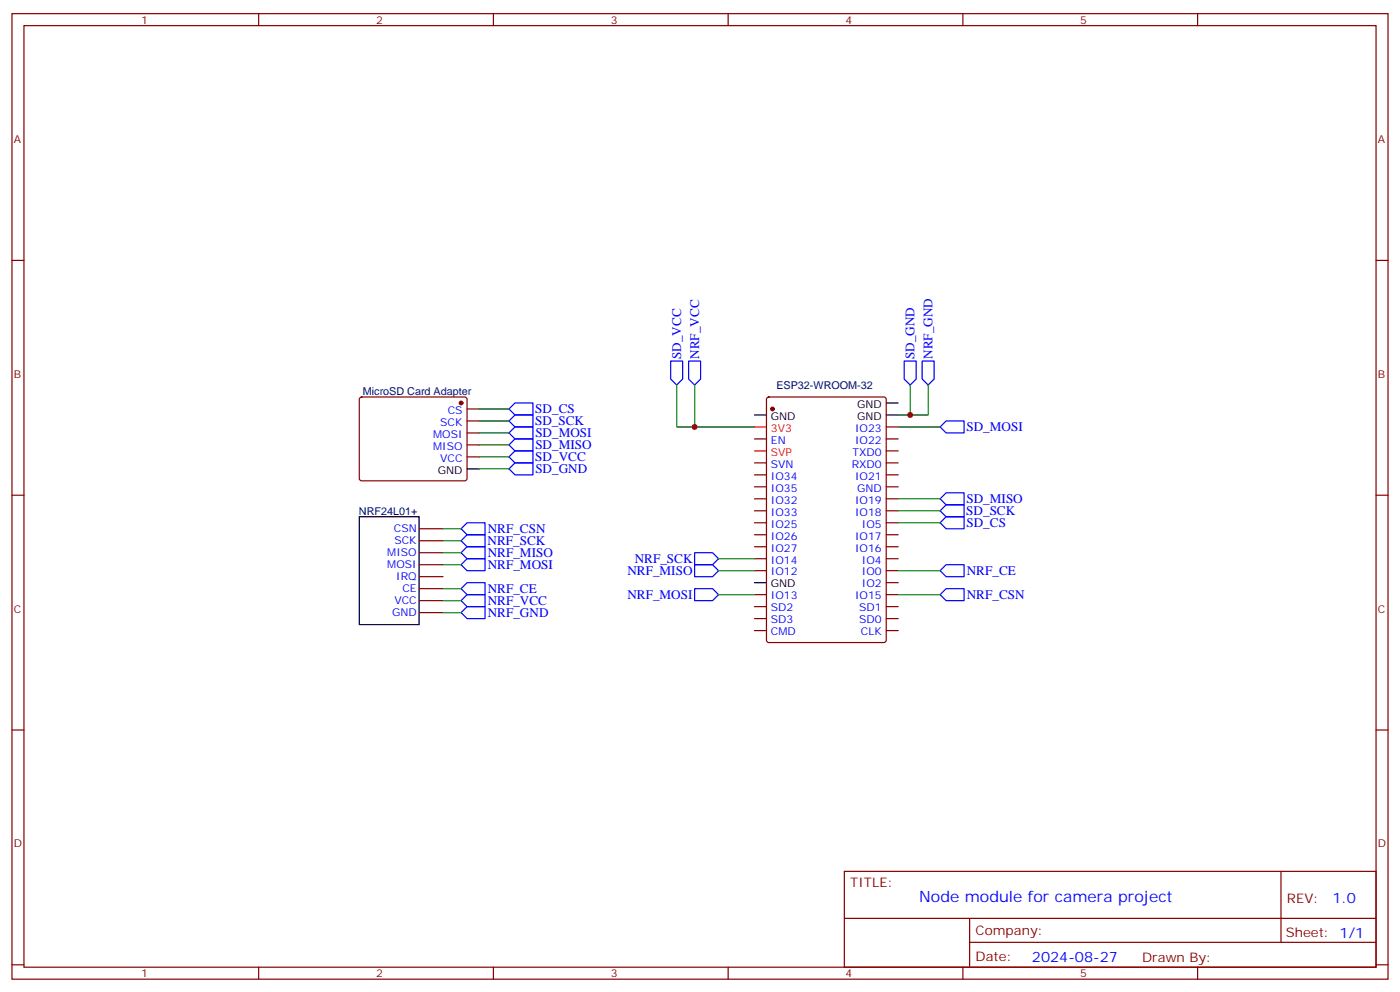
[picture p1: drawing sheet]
<svg xmlns="http://www.w3.org/2000/svg" width="412mm" height="292mm" viewBox="0 0 412 292" stroke-linecap="round" stroke-linejoin="round" font-family="sans-serif">
<path d="M261.1 118.7h3.5M137.6 138.1h3.5M222.2 122.2h3.6M261.1 122.2h3.5M105.8 152.2h17.7v31.7h-17.7zM222.2 171.6h3.6" fill="none" stroke="#000" stroke-width=".35"/>
<g fill="none" stroke="#870000" stroke-width=".35">
<path d="M3.5 4h405.4v284.4h-405.4zM7.1 7.5h398.2v277.3h-398.2zM76.2 4v3.5M145.3 4v3.5M214.5 4v3.5M283.6 4v3.5M352.8 4v3.5M3.5 76.7h3.6M405.3 76.7h3.6M106.1 117.1l.4-.2h30.4l.5 .2 .2 .5v23.3l-.3 .5-.4 .2h-30.4l-.5-.2-.2-.5v-23.3zM226 117.1l.5-.2h33.8l.7 .4 .1 71.2-.5 .7h-34.1l-.7-.4v-71.2zM137.6 120.4h3.5"/>
<path d="M137.6 124h3.5M137.6 127.5h3.5M137.6 131h3.5M137.6 134.5h3.5M222.2 129.3h3.6M222.2 136.3h3.6M222.2 139.8h3.6M261.1 125.7h3.5M261.1 129.3h3.5M261.1 132.8h3.5M261.1 136.3h3.5M261.1 139.8h3.5"/>
<path d="M3.5 145.8h3.6M123.5 155.7h7M123.5 159.2h7M222.2 143.4h3.6M222.2 146.9h3.6M222.2 150.4h3.6M222.2 154h3.6M222.2 157.5h3.6M261.1 143.4h3.5M261.1 146.9h3.5M261.1 150.4h3.5M261.1 154h3.5"/>
<path d="M261.1 157.5h3.5M405.3 145.8h3.6M123.5 176.9h7M123.5 173.4h7M123.5 166.3h7M123.5 162.8h7M123.5 169.8h7M222.2 161h3.6M222.2 164.5h3.6M222.2 168.1h3.6M222.2 175.1h3.6M222.2 178.6h3.6"/>
<path d="M261.1 161h3.5M261.1 164.5h3.5M261.1 168.1h3.5M261.1 171.6h3.5M261.1 175.1h3.5M261.1 178.6h3.5M123.5 180.4h7M222.2 182.2h3.6M222.2 185.7h3.6M261.1 182.2h3.5M261.1 185.7h3.5M3.5 215h3.6"/>
<path d="M405.3 215h3.6M248.7 256.6h156.6v28.2h-156.6zM377.3 256.6v20.9M248.7 270.5h156.5M285.6 277.5h119.6M285.6 270.5v14.1M3.5 284.1h3.6M76.2 284.8v3.6M145.3 284.8v3.6M214.5 284.8v3.6M283.6 284.8v3.6M352.8 284.8v3.6"/>
<path d="M405.3 284.1h3.6"/>
</g>
<g fill="#870000" stroke="#870000" stroke-width=".35">
<circle cx="135.8" cy="118.7" r=".53"/>
<circle cx="227.5" cy="120.4" r=".53"/>
</g>
<g fill="none" stroke="#00f" stroke-width=".35">
<path d="M197.6 106.3h3.5v5.3l-1.8 1.8-1.7-1.8zM202.8 106.3h3.6v5.3l-1.8 1.8-1.8-1.8zM266.3 106.3h3.6v5.3l-1.8 1.8-1.8-1.8zM271.6 106.3h3.6v5.3l-1.8 1.8-1.8-1.8zM149.9 120.4l1.8-1.7h5.3v3.5h-5.3zM149.9 124l1.8-1.8h5.3v3.5h-5.3zM149.9 131l1.8-1.7h5.3v3.5h-5.3zM149.9 134.5l1.8-1.7h5.3v3.5h-5.3zM149.9 138.1l1.8-1.8h5.3v3.5h-5.3zM151.7 125.7h5.3v3.6h-5.3l-1.8-1.8zM278.7 124h5.3v3.5h-5.3l-1.8-1.8zM135.8 159.2l1.8-1.7h5.3v3.5h-5.3z"/>
<path d="M135.8 155.7l1.8-1.7h5.3v3.5h-5.3zM276.9 146.9l1.8-1.8h5.3v3.6h-5.3zM276.9 154l1.8-1.8h5.3v3.5h-5.3zM278.7 148.7h5.3v3.5h-5.3l-1.8-1.8zM135.8 176.9l1.8-1.8h5.3v3.5h-5.3zM135.8 173.4l1.8-1.8h5.3v3.5h-5.3zM135.8 166.3l1.8-1.8h5.3v3.6h-5.3zM135.8 162.8l1.8-1.8h5.3v3.5h-5.3zM204.6 162.8h5.3l1.8 1.7-1.8 1.8h-5.3zM204.6 166.3h5.3l1.8 1.8-1.8 1.7h-5.3zM204.6 173.4h5.3l1.8 1.7-1.8 1.8h-5.3zM276.9 168.1l1.8-1.8h5.3v3.5h-5.3z"/>
<path d="M278.7 173.4h5.3v3.5h-5.3l-1.8-1.8zM135.8 180.4l1.8-1.8h5.3v3.6h-5.3z"/>
</g>
<g fill="none" stroke="#008700" stroke-width=".35">
<path d="M199.3 113.4v12.3h5.3M204.6 113.4v12.3h17.6M268.1 113.4v8.8M273.4 113.4v8.8h-8.8M141.1 120.4h8.8M141.1 124h8.8M141.1 127.5h8.8M141.1 131h8.8M141.1 134.5h8.8M141.1 138.1h8.8M264.6 125.7h12.3M130.5 159.2h5.3"/>
<path d="M130.5 155.7h5.3M264.6 146.9h12.3M264.6 150.4h12.3M264.6 154h12.3M130.5 176.9h5.3M130.5 173.4h5.3M130.5 166.3h5.3M130.5 162.8h5.3M211.7 164.5h10.5M211.7 168.1h10.5M211.7 175.1h10.5M264.6 168.1h12.3"/>
<path d="M264.6 175.1h12.3M130.5 180.4h5.3"/>
</g>
<path d="M222.2 132.8h3.6M222.2 125.7h3.6" fill="none" stroke="#f00" stroke-width=".35"/>
<g fill="#c00">
<circle cx="204.6" cy="125.7" r=".88"/>
<circle cx="268.1" cy="122.2" r=".88"/>
</g>
<text font-size="4.6" fill="#00f" x="270.8" y="265.6">Node module for camera project</text>
<g font-size="4.2" fill="#00f">
<text x="392.5" y="265.9">1.0</text>
<text x="304" y="283.2">2024-08-27</text>
</g>
<g font-size="3.9" fill="#00f">
<text x="200.6" y="105.7" transform="rotate(-90 200.6 105.7)">SD_VCC</text>
<text x="205.9" y="105.7" transform="rotate(-90 205.9 105.7)">NRF_VCC</text>
<text x="269.4" y="105.7" transform="rotate(-90 269.4 105.7)">SD_GND</text>
<text x="274.7" y="105.7" transform="rotate(-90 274.7 105.7)">NRF_GND</text>
<text x="157.6" y="125.3">SD_SCK</text>
<text x="157.7" y="121.8">SD_CS</text>
<text x="157.7" y="128.8">SD_MOSI</text>
<text x="284.7" y="127">SD_MOSI</text>
<text x="157.7" y="135.9">SD_VCC</text>
<text x="157.7" y="132.3">SD_MISO</text>
<text x="157.7" y="139.4">SD_GND</text>
<text x="284.7" y="148.2">SD_MISO</text>
<text x="284.6" y="151.7">SD_SCK</text>
<text x="284.7" y="155.3">SD_CS</text>
<text x="143.6" y="160.6">NRF_SCK</text>
<text x="143.7" y="157">NRF_CSN</text>
<text x="143.7" y="167.6">NRF_MOSI</text>
<text x="143.7" y="164.1">NRF_MISO</text>
<text x="187" y="165.8">NRF_SCK</text>
<text x="184.8" y="169.3">NRF_MISO</text>
<text x="284.8" y="169.4">NRF_CE</text>
<text x="143.7" y="178.2">NRF_VCC</text>
<text x="143.7" y="174.7">NRF_CE</text>
<text x="184.8" y="176.4">NRF_MOSI</text>
<text x="284.8" y="176.4">NRF_CSN</text>
<text x="143.7" y="181.7">NRF_GND</text>
</g>
<g font-size="3.9" fill="#800">
<text x="250.5" y="261.2">TITLE:</text>
<text x="379.1" y="265.9">REV:</text>
<text x="287.4" y="275.4">Company:</text>
<text x="378.7" y="276">Sheet: 1/1</text>
<text x="287.4" y="283.1">Date:</text>
<text x="336.4" y="283.2">Drawn By:</text>
</g>
<g font-size="3.2" fill="#800">
<text x="41.6" y="7">1</text>
<text x="110.8" y="7">2</text>
<text x="179.9" y="7">3</text>
<text x="249.1" y="7">4</text>
<text x="318.2" y="7">5</text>
<text x="4.1" y="42.1">A</text>
<text x="405.9" y="42.1">A</text>
<text x="4.1" y="111.3">B</text>
<text x="405.9" y="111.3">B</text>
<text x="4.1" y="180.4">C</text>
<text x="405.9" y="180.4">C</text>
<text x="4.1" y="249.6">D</text>
<text x="405.9" y="249.6">D</text>
<text x="41.6" y="287.8">1</text>
<text x="110.8" y="287.8">2</text>
<text x="179.9" y="287.8">3</text>
<text x="249.1" y="287.8">4</text>
<text x="318.2" y="287.8">5</text>
</g>
<g font-size="3.2" fill="#000080">
<text x="106.9" y="116.3">MicroSD Card Adapter</text>
<text x="228.7" y="114.5">ESP32-WROOM-32</text>
<text x="105.7" y="151.6">NRF24L01+</text>
</g>
<g font-size="3.2" fill="#00f">
<text x="129.7" y="125.4">SCK</text>
<text x="131.9" y="121.8">CS</text>
<text x="127.6" y="128.9">MOSI</text>
<text x="227.1" y="130.7">EN</text>
<text x="251.9" y="127.1">IO23</text>
<text x="251.9" y="130.7">IO22</text>
<text x="127.6" y="132.4">MISO</text>
<text x="129.7" y="136">VCC</text>
<text x="227.1" y="137.7">SVN</text>
<text x="250.9" y="137.7">RXD0</text>
<text x="251.2" y="134.2">TXD0</text>
<text x="227.1" y="141.3">IO34</text>
<text x="251.9" y="141.3">IO21</text>
<text x="227.1" y="148.3">IO32</text>
<text x="227.1" y="144.8">IO35</text>
<text x="251.9" y="148.3">IO19</text>
<text x="252.5" y="144.8">GND</text>
<text x="227.1" y="155.4">IO25</text>
<text x="227.1" y="151.8">IO33</text>
<text x="251.9" y="151.8">IO18</text>
<text x="253.9" y="155.4">IO5</text>
<text x="116" y="156.8">CSN</text>
<text x="116.2" y="160.3">SCK</text>
<text x="227.1" y="158.9">IO26</text>
<text x="251.9" y="158.9">IO17</text>
<text x="114.1" y="167.4">MOSI</text>
<text x="114.1" y="163.8">MISO</text>
<text x="227.1" y="165.9">IO14</text>
<text x="227.1" y="162.4">IO27</text>
<text x="251.9" y="162.4">IO16</text>
<text x="253.9" y="165.9">IO4</text>
<text x="116.7" y="170.9">IRQ</text>
<text x="227.1" y="169.5">IO12</text>
<text x="253.9" y="169.5">IO0</text>
<text x="253.9" y="173">IO2</text>
<text x="116.2" y="177.9">VCC</text>
<text x="118.5" y="174.4">CE</text>
<text x="227.1" y="176.5">IO13</text>
<text x="251.9" y="176.5">IO15</text>
<text x="115.5" y="181.5">GND</text>
<text x="227.1" y="183.6">SD3</text>
<text x="227.1" y="180.1">SD2</text>
<text x="253.1" y="180.1">SD1</text>
<text x="253.1" y="183.6">SD0</text>
<text x="227.1" y="187.1">CMD</text>
<text x="253.6" y="187.1">CLK</text>
</g>
<g font-size="3.2">
<text x="227.1" y="123.6">GND</text>
<text x="252.5" y="120.1">GND</text>
<text x="252.5" y="123.6">GND</text>
<text x="129" y="139.5">GND</text>
<text x="227.1" y="173">GND</text>
</g>
<g font-size="3.2" fill="#f00">
<text x="227.1" y="127.1">3V3</text>
<text x="227.1" y="134.2">SVP</text>
</g>
</svg>
